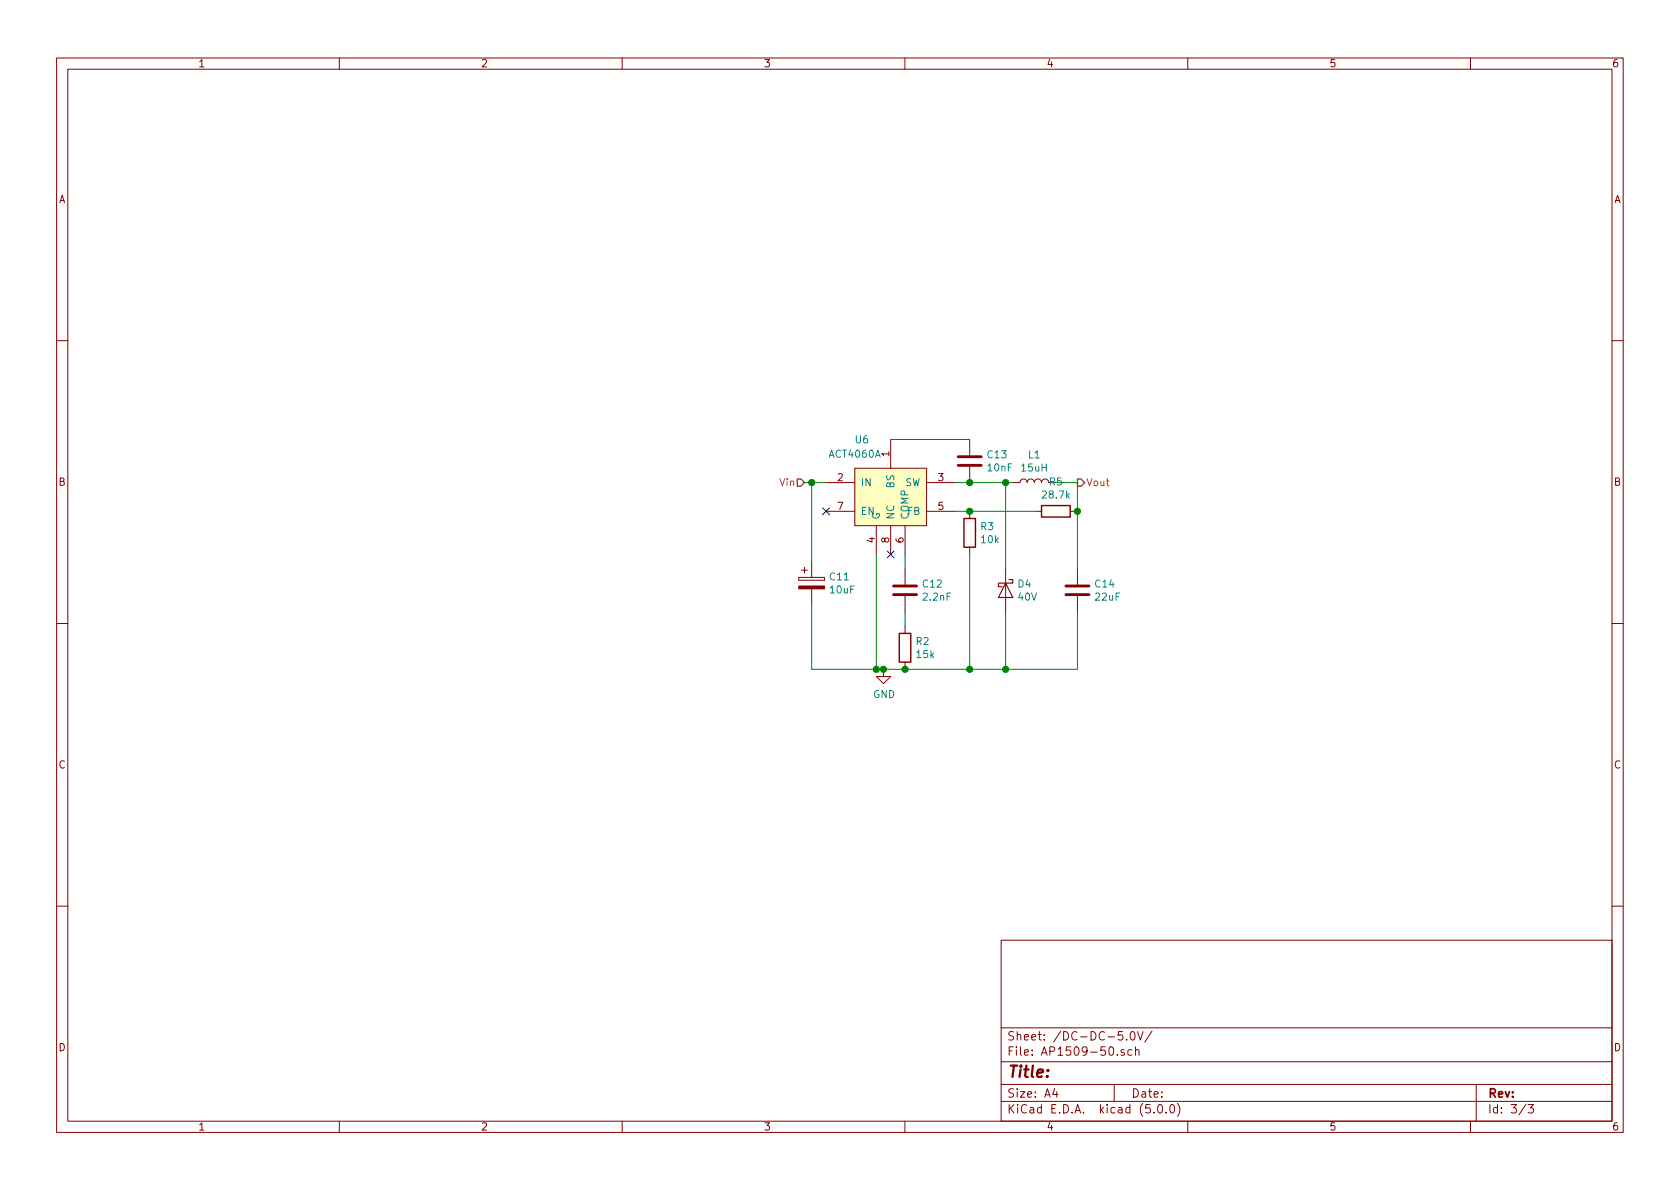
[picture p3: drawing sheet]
EESchema Schematic File Version 4
LIBS:Motor Shield-cache
EELAYER 26 0
EELAYER END
$Descr A4 11693 8268
encoding utf-8
Sheet 3 3
Title ""
Date ""
Rev ""
Comp ""
Comment1 ""
Comment2 ""
Comment3 ""
Comment4 ""
$EndDescr
Text HLabel 5600 3350 0    50   Input ~ 0
Vin
Text HLabel 7500 3350 2    50   Output ~ 0
Vout
$Comp
L Rob-5:ACT4060A U6
U 1 1
P 6200 3450
F 0 "U6" H 6000 3850 50  0000 C CNN
F 1 "ACT4060A" H 5950 3750 50  0000 C CNN
F 2 "Package_SO:SSOP-8_3.95x5.21x3.27mm_P1.27mm" H 6200 3300 50  0001 C CNN
F 3 "" H 6200 3300 50  0001 C CNN
	1    6200 3450
	1    0    0    -1  
$EndComp
$Comp
L power:GND #PWR0101
U 1 1
P 6150 4650
F 0 "#PWR0101" H 6150 4400 50  0001 C CNN
F 1 "GND" H 6155 4477 50  0000 C CNN
F 2 "" H 6150 4650 50  0001 C CNN
F 3 "" H 6150 4650 50  0001 C CNN
	1    6150 4650
	1    0    0    -1  
$EndComp
$Comp
L Device:CP C11
U 1 1
P 5650 4050
F 0 "C11" H 5768 4096 50  0000 L CNN
F 1 "10uF" H 5768 4005 50  0000 L CNN
F 2 "Capacitor_SMD:C_0402_1005Metric" H 5688 3900 50  0001 C CNN
F 3 "~" H 5650 4050 50  0001 C CNN
	1    5650 4050
	1    0    0    -1  
$EndComp
$Comp
L Device:C C13
U 1 1
P 6750 3200
F 0 "C13" H 6865 3246 50  0000 L CNN
F 1 "10nF" H 6865 3155 50  0000 L CNN
F 2 "Capacitor_SMD:C_0402_1005Metric" H 6788 3050 50  0001 C CNN
F 3 "~" H 6750 3200 50  0001 C CNN
	1    6750 3200
	1    0    0    -1  
$EndComp
$Comp
L Device:D_Schottky D4
U 1 1
P 7000 4100
F 0 "D4" V 6954 4179 50  0000 L CNN
F 1 "40V" V 7045 4179 50  0000 L CNN
F 2 "Diode_SMD:D_0603_1608Metric" H 7000 4100 50  0001 C CNN
F 3 "~" H 7000 4100 50  0001 C CNN
	1    7000 4100
	0    1    1    0   
$EndComp
$Comp
L Device:R R3
U 1 1
P 6750 3700
F 0 "R3" H 6820 3746 50  0000 L CNN
F 1 "10k" H 6820 3655 50  0000 L CNN
F 2 "Resistor_SMD:R_0402_1005Metric" V 6680 3700 50  0001 C CNN
F 3 "~" H 6750 3700 50  0001 C CNN
	1    6750 3700
	1    0    0    -1  
$EndComp
$Comp
L Device:L L1
U 1 1
P 7200 3350
F 0 "L1" V 7390 3350 50  0000 C CNN
F 1 "15uH" V 7299 3350 50  0000 C CNN
F 2 "Inductor_SMD:L_0603_1608Metric" H 7200 3350 50  0001 C CNN
F 3 "~" H 7200 3350 50  0001 C CNN
	1    7200 3350
	0    -1   -1   0   
$EndComp
$Comp
L Device:R R5
U 1 1
P 7350 3550
F 0 "R5" V 7143 3550 50  0000 C CNN
F 1 "28.7k" V 7234 3550 50  0000 C CNN
F 2 "Resistor_SMD:R_0402_1005Metric" V 7280 3550 50  0001 C CNN
F 3 "~" H 7350 3550 50  0001 C CNN
	1    7350 3550
	0    1    1    0   
$EndComp
$Comp
L Device:C C12
U 1 1
P 6300 4100
F 0 "C12" H 6415 4146 50  0000 L CNN
F 1 "2.2nF" H 6415 4055 50  0000 L CNN
F 2 "Capacitor_SMD:C_0402_1005Metric" H 6338 3950 50  0001 C CNN
F 3 "~" H 6300 4100 50  0001 C CNN
	1    6300 4100
	1    0    0    -1  
$EndComp
$Comp
L Device:R R2
U 1 1
P 6300 4500
F 0 "R2" H 6370 4546 50  0000 L CNN
F 1 "15k" H 6370 4455 50  0000 L CNN
F 2 "Resistor_SMD:R_0402_1005Metric" V 6230 4500 50  0001 C CNN
F 3 "~" H 6300 4500 50  0001 C CNN
	1    6300 4500
	1    0    0    -1  
$EndComp
Wire Wire Line
	6100 3850 6100 4650
Wire Wire Line
	6300 4350 6300 4250
Wire Wire Line
	6300 3950 6300 3850
Connection ~ 6150 4650
Wire Wire Line
	5750 3350 5650 3350
Wire Wire Line
	5650 3350 5650 3900
Connection ~ 5650 3350
Wire Wire Line
	5650 3350 5600 3350
Wire Wire Line
	5650 4200 5650 4650
Wire Wire Line
	5650 4650 6100 4650
Wire Wire Line
	6750 3850 6750 4650
Wire Wire Line
	6750 4650 6300 4650
Wire Wire Line
	6650 3550 6750 3550
Wire Wire Line
	6750 3550 7200 3550
Connection ~ 6750 3550
$Comp
L Device:C C14
U 1 1
P 7500 4100
F 0 "C14" H 7615 4146 50  0000 L CNN
F 1 "22uF" H 7615 4055 50  0000 L CNN
F 2 "Capacitor_SMD:C_0603_1608Metric" H 7538 3950 50  0001 C CNN
F 3 "~" H 7500 4100 50  0001 C CNN
	1    7500 4100
	1    0    0    -1  
$EndComp
Wire Wire Line
	7500 3350 7500 3550
Wire Wire Line
	7500 3550 7500 3950
Connection ~ 7500 3550
Wire Wire Line
	7500 4250 7500 4650
Connection ~ 6750 4650
Wire Wire Line
	7500 3350 7350 3350
Wire Wire Line
	6750 3350 6650 3350
Connection ~ 6750 3350
Wire Wire Line
	6750 3050 6200 3050
Wire Wire Line
	6750 4650 7000 4650
Wire Wire Line
	6750 3350 7000 3350
Wire Wire Line
	7000 3350 7000 3950
Connection ~ 7000 3350
Wire Wire Line
	7000 3350 7050 3350
Wire Wire Line
	7000 4250 7000 4650
Connection ~ 7000 4650
Wire Wire Line
	7000 4650 7500 4650
NoConn ~ 5750 3550
Connection ~ 6300 4650
Wire Wire Line
	6150 4650 6300 4650
Connection ~ 6100 4650
Wire Wire Line
	6100 4650 6150 4650
NoConn ~ 6200 3850
$EndSCHEMATC
